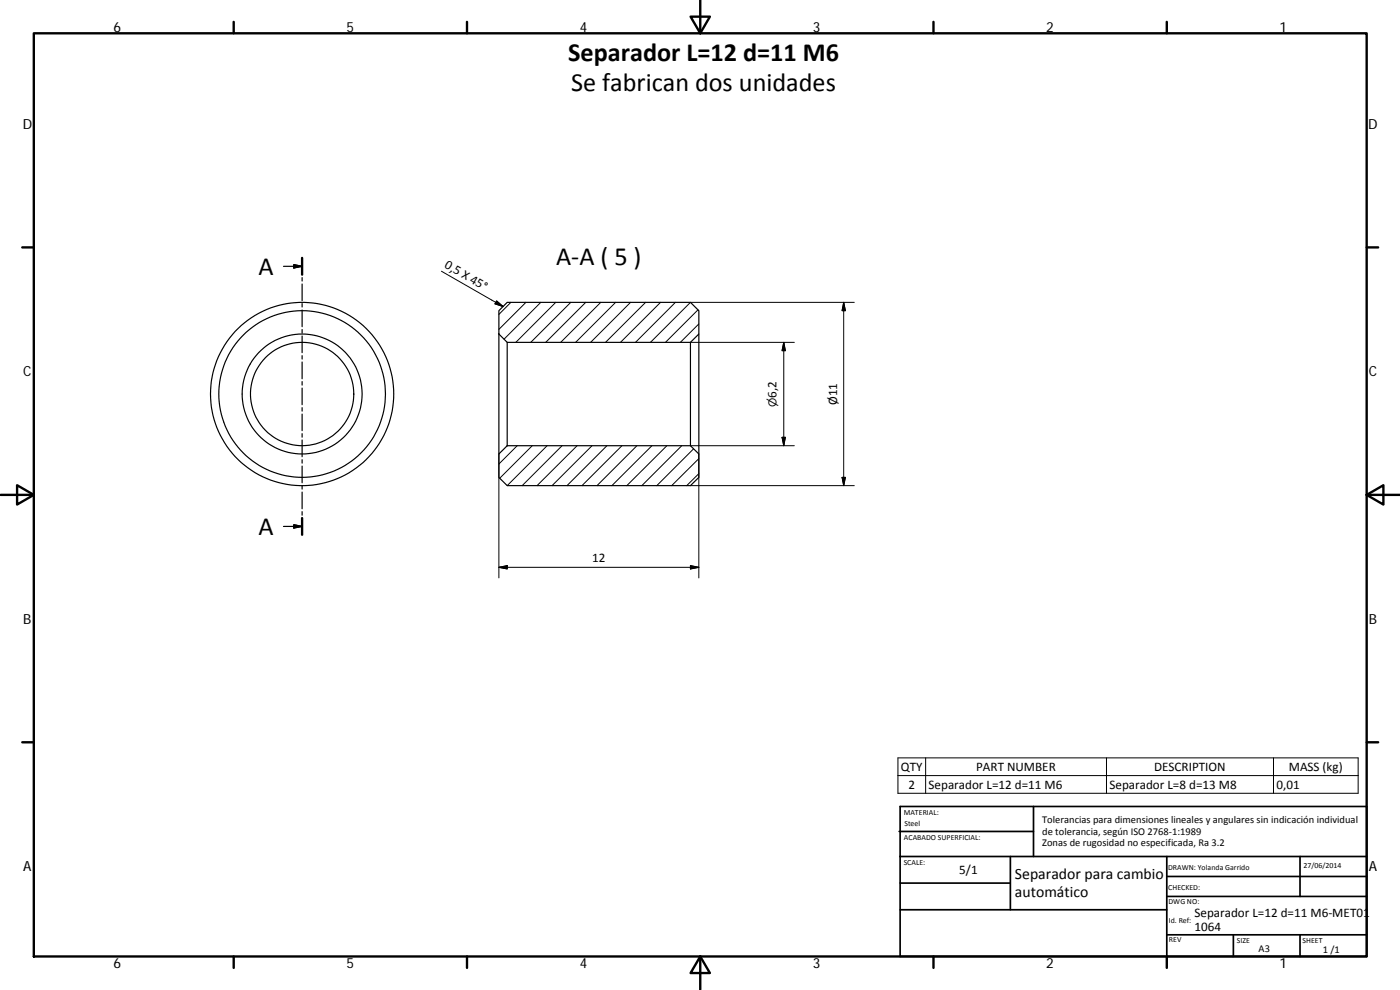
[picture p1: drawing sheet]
<svg xmlns="http://www.w3.org/2000/svg" width="420mm" height="297mm" viewBox="0 0 420 297" stroke-linecap="round" stroke-linejoin="round" font-family="sans-serif">
<g fill="none" stroke="#000" stroke-width=".36">
<path d="M85.1 79.9h5.6M88.2 79.4l2.5 .5-2.5 .5zM90.7 77.4v5M90.7 83.3v1M90.7 85.2v5M90.7 91.1v1M90.7 93v5M90.7 98.9v1M149.7 93.2l2.5-2.5h55l2.5 2.5v7l-2.5 2.5h-55l-2.5-2.5zM90.7 100.8v5M90.7 106.7v1M90.7 108.6v5"/>
<path d="M90.7 114.5v1M90.7 116.4v5M149.7 100.2v36M152.2 102.7v31M207.2 102.7v31M209.7 100.2v36M90.7 122.3v1.1M90.7 124.2v5M90.7 130.1v1.1M90.7 132v5M90.7 137.9v1.1M90.7 139.8v5"/>
<path d="M149.7 136.2l2.5-2.5h55l2.5 2.5v7l-2.5 2.5h-55l-2.5-2.5zM85.1 157.9h5.6M88.2 157.4l2.5 .5-2.5 .5zM90.7 145.7v1M90.7 147.6v5.1M90.7 153.5v1.1M90.7 155.4v5"/>
<circle cx="90.7" cy="118.2" r="15.5"/>
<circle cx="90.7" cy="118.2" r="18"/>
<circle cx="90.7" cy="118.2" r="27.5"/>
<circle cx="90.7" cy="118.2" r="25"/>
</g>
<g fill="none" stroke="#000" stroke-width=".71">
<path d="M10.1 10h400.1v277h-400.1zM70.1 6.6v3.4M140.2 6.6v3.4M207.3 5h5.8l-2.9 5zM210.2 0v10M280.2 6.6v3.4M350.2 6.6v3.4M6.7 74.2h3.4M90.7 77.4v5M410.2 74.2h3.4M.2 148.5h9.9M5.1 145.6l5 2.9-5 2.9z"/>
<path d="M90.7 155.4v5M410.2 148.5l5-2.9v5.8zM410.2 148.5h9.9M6.7 222.7h3.4M410.2 222.7h3.4M70.1 287v3.4M140.2 287v3.4M210.2 287l2.9 5h-5.8zM210.2 287v10M280.2 287v3.4M350.2 287v3.4"/>
</g>
<g fill="none" stroke="#000" stroke-width=".51">
<path d="M269.8 249.5h40.4M270.1 257h140.1M270.1 242h140.1v45h-140.1zM303.2 257v16M310.2 242v15M350.2 257v30M390.2 257v12M270.1 273h80.1M270.1 265h33.1M350.2 269h60M350.2 263h60M350.2 280.5h60"/>
<path d="M370.2 280.5v6.5M390.2 280.5v6.5"/>
</g>
<path d="M88.2 79.4l2.5 .5-2.5 .5zM88.2 157.4l2.5 .5-2.5 .5z" fill="#000" stroke="#000" stroke-width=".36"/>
<g fill="none" stroke="#000" stroke-width=".3">
<path d="M132.5 81.4l18.5 10.6M149 90.3l2 1.7-2.4-.8zM153.3 90.7l-3.6 3.6M157.8 90.7l-8.1 8.1M162.3 90.7l-11 11.1M166.8 90.7l-12 12M171.3 90.7l-12 12M175.8 90.7l-12 12M180.3 90.7l-12 12M184.8 90.7l-12 12M189.2 90.7l-11.9 12M193.7 90.7l-12 12"/>
<path d="M198.2 90.7l-12 12M202.7 90.7l-12 12M209.5 93l-9.8 9.7M209.7 97.2l-5.5 5.5M253.2 90.7v55M253.2 90.7l.5 2.5h-1zM256.4 90.7h-49.2l-12 12M207.2 102.7h31.2M235.2 102.7v31M235.2 102.7l.5 2.5h-1zM149.7 136.2v37.2M155.2 133.7l-5.5 5.5"/>
<path d="M159.7 133.7l-9.7 9.8M164.2 133.7l-12 12M168.7 133.7l-12 12M173.2 133.7l-12 12M177.7 133.7l-12 12M182.1 133.7l-11.9 12M186.7 133.7l-12 12M191.1 133.7l-11.9 12M195.7 133.7l-12.1 12M200.1 133.7l-12 12M204.6 133.7l-12 12M207.2 133.7h31.2"/>
<path d="M208.2 134.7l-11.1 11M209.7 136.2v37.2M209.7 137.6l-8.1 8.1M234.7 131.2h1l-.5 2.5zM207.2 145.7h49.2M209.7 142.1l-3.6 3.6M252.7 143.2h1l-.5 2.5zM149.7 170.2l2.5-.5v1zM149.7 170.2h60M207.2 169.7l2.5 .5-2.5 .5zM269.5 227.4h138.1v10.6h-138.1zM269.5 232.7h138.1"/>
<path d="M277.8 227.4v10.6M332.1 227.4v10.6M382.2 227.4v10.6"/>
</g>
<path d="M149 90.3l2 1.7-2.4-.8zM253.2 90.7l.5 2.5h-1zM235.2 102.7l.5 2.5h-1zM234.7 131.2h1l-.5 2.5zM252.7 143.2h1l-.5 2.5zM149.7 170.2l2.5-.5v1zM207.2 169.7l2.5 .5-2.5 .5z" fill="#000" stroke="#000" stroke-width=".3"/>
<g font-size="7.9">
<text x="170.5" y="18.3">Separador L=12 d=11 M6</text>
<text x="171.4" y="27.3">Se fabrican dos unidades</text>
<text x="77.6" y="82.4">A</text>
<text x="166.9" y="79.7">A‐A ( 5 )</text>
<text x="77.6" y="160.4">A</text>
</g>
<g font-size="4.7">
<text x="304.6" y="263.9">Separador para cambio</text>
<text x="304.6" y="269.3">automático</text>
</g>
<g font-size="4.2">
<text x="34" y="9.6">6</text>
<text x="104" y="9.6">5</text>
<text x="174" y="9.6">4</text>
<text x="244" y="9.6">3</text>
<text x="314" y="9.6">2</text>
<text x="384" y="9.6">1</text>
<text x="6.8" y="38.7">D</text>
<text x="410.6" y="38.7">D</text>
<text x="7" y="112.9">C</text>
<text x="410.8" y="112.9">C</text>
<text x="7" y="187.1">B</text>
<text x="410.8" y="187.1">B</text>
<text x="7" y="261.3">A</text>
<text x="410.8" y="261.3">A</text>
<text x="34" y="290.4">6</text>
<text x="104" y="290.4">5</text>
<text x="174" y="290.4">4</text>
<text x="244" y="290.4">3</text>
<text x="314" y="290.4">2</text>
<text x="384" y="290.4">1</text>
</g>
<g font-size="3.9">
<text x="133.2" y="80.2" transform="rotate(30 133.2 80.2)">0,5 X 45°</text>
<text x="233" y="119.3" transform="rotate(-90 233 119.3)">6,2</text>
<text x="251.2" y="121.5" transform="rotate(-90 251.2 121.5)">Ø11</text>
<text x="177.7" y="168.7">12</text>
<text x="270.4" y="231.3">QTY</text>
<text x="293" y="231.3">PART NUMBER</text>
<text x="346.4" y="231.3">DESCRIPTION</text>
<text x="386.8" y="231.4">MASS (kg)</text>
<text x="272.6" y="236.6">2</text>
<text x="278.7" y="236.7">Separador L=12 d=11 M6</text>
<text x="333" y="236.7">Separador L=8 d=13 M8</text>
<text x="383.1" y="236.6">0,01</text>
<text x="287.9" y="262.1">5/1</text>
<text x="358.5" y="275.1">Separador L=12 d=11 M6‐MET01</text>
<text x="358.5" y="279.4">1064</text>
</g>
<text font-size="3.2" x="233" y="122.1" transform="rotate(-90 233 122.1)">⌀</text>
<g font-size="3.1">
<text x="312.8" y="246.8">Tolerancias para dimensiones lineales y angulares sin indicación individual</text>
<text x="312.8" y="250.4">de tolerancia, según ISO 2768‐1:1989</text>
<text x="312.8" y="254">Zonas de rugosidad no especificada, Ra 3.2</text>
<text x="377.7" y="285.6">A3</text>
<text x="397" y="285.9">1 /1</text>
</g>
<g font-size="2.4">
<text x="271.2" y="244.4">MATERIAL:</text>
<text x="271.3" y="251.9">ACABADO SUPERFICIAL:</text>
<text x="271.4" y="247.9">Steel</text>
<text x="271.2" y="259.7">SCALE:</text>
<text x="350.6" y="260.9">DRAWN: Yolanda Garrido</text>
<text x="391.2" y="260.6">27/06/2014</text>
<text x="350.6" y="267">CHECKED:</text>
<text x="350.7" y="271.4">DWG NO:</text>
<text x="350.8" y="276.8">Id. Ref:</text>
<text x="350.8" y="282.8">REV</text>
<text x="371.2" y="282.9">SIZE</text>
<text x="390.9" y="282.9">SHEET</text>
</g>
</svg>
